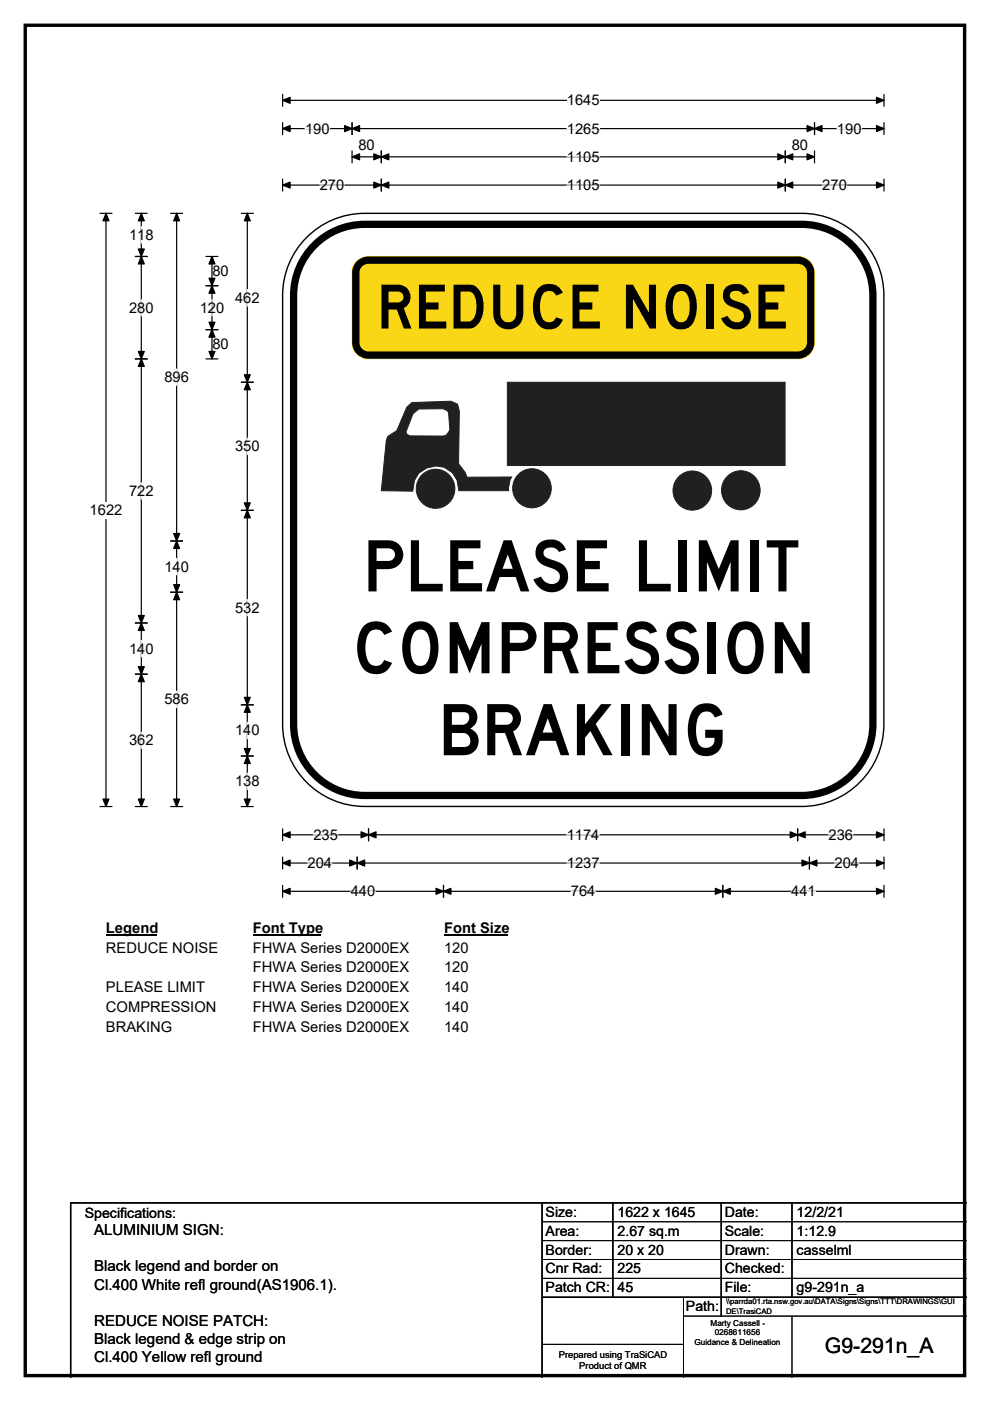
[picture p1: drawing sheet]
<svg xmlns="http://www.w3.org/2000/svg" width="210mm" height="297mm" viewBox="0 0 210 297" stroke-linecap="round" stroke-linejoin="round" font-family="sans-serif">
<path d="M5.4 5.4h199.2v286.3h-199.2z" fill="none" stroke="#000" stroke-width=".72"/>
<path d="M59.9 21.3h127.6M59.9 20v2.5M187.5 20v2.5" fill="none" stroke="#000" stroke-width=".25"/>
<path d="M59.9 21.3l1.6-.7v1.3zM185.9 20.6l1.6 .7-1.6 .6z" fill="#000" stroke="#000" stroke-width=".25"/>
<path d="M120.2 19.5h7v3.5h-7z" fill="#fff"/>
<g fill="none" stroke="#000" stroke-width=".25">
<path d="M59.9 27.3h127.6M59.9 26v2.5M59.9 38v2.5M59.9 39.2h127.6M74.7 26v2.5M74.7 32v2.5M74.7 33.3h98.1M80.9 32v2.5M80.9 38v2.5M166.6 32v2.5M166.6 38v2.5M172.8 26v2.5"/>
<path d="M172.8 32v2.5M187.5 26v2.5M187.5 38v2.5M21.2 45.2h2.5M22.5 45.2v125.8M21.2 171h2.5M59.9 175.7v2.6M59.9 177h127.6M78.2 175.7v2.6M169.2 175.7v2.6M187.5 175.7v2.6M59.9 181.7v2.6"/>
<path d="M59.9 187.7v2.5M59.9 183h127.6M59.9 189h127.6M75.8 181.7v2.6M94.1 187.7v2.5M153.3 187.7v2.5M171.7 181.7v2.6M187.5 181.7v2.6M187.5 187.7v2.5"/>
</g>
<g fill="#000" stroke="#000" stroke-width=".25">
<path d="M59.9 27.3l1.6-.7v1.3zM59.9 39.2l1.6-.6v1.3zM74.7 27.3l1.6-.7v1.3zM73.1 26.6l1.6 .7-1.6 .6zM74.7 33.3l1.6-.7v1.3zM80.9 33.3l1.6-.7v1.3zM79.3 32.6l1.6 .7-1.6 .6zM80.9 39.2l1.6-.6v1.3zM79.3 38.6l1.6 .6-1.6 .7zM165 32.6l1.6 .7-1.6 .6zM166.6 33.3l1.5-.7v1.3zM165 38.6l1.6 .6-1.6 .7z"/>
<path d="M166.6 39.2l1.5-.6v1.3zM171.2 26.6l1.6 .7-1.6 .6zM172.8 27.3l1.5-.7v1.3zM171.2 32.6l1.6 .7-1.6 .6zM185.9 26.6l1.6 .7-1.6 .6zM185.9 38.6l1.6 .6-1.6 .7zM22.5 45.2l.6 1.6h-1.3zM21.8 169.4h1.3l-.6 1.6zM59.9 177l1.6-.6v1.2zM78.2 177l1.6-.6v1.2zM76.6 176.4l1.6 .6-1.6 .6zM167.6 176.4l1.6 .6-1.6 .6z"/>
<path d="M169.2 177l1.6-.6v1.2zM185.9 176.4l1.6 .6-1.6 .6zM59.9 183l1.6-.6v1.2zM59.9 189l1.6-.7v1.3zM75.8 183l1.5-.6v1.2zM74.2 182.4l1.6 .6-1.6 .6zM94.1 189l1.6-.7v1.3zM92.5 188.3l1.6 .7-1.6 .6zM151.7 188.3l1.6 .7-1.6 .6zM153.3 189l1.6-.7v1.3zM170.1 182.4l1.6 .6-1.6 .6zM171.7 183l1.6-.6v1.2z"/>
<path d="M185.9 182.4l1.6 .6-1.6 .6zM185.9 188.3l1.6 .7-1.6 .6z"/>
</g>
<g fill="none" stroke="#fff" stroke-width=".25">
<path d="M64.7 27.3h5.2M67.8 39.2h5.2M120.2 27.3h7M120.2 33.3h7M120.2 39.2h7M174.4 39.2h5.2M177.5 27.3h5.2M66.5 177h5.2M120.2 177h6.9M175.7 177h5.2M65.2 183h5.2M74.4 189h5.2"/>
<path d="M120.2 183h7M121.1 189h5.2M167.8 189h5.2M177 183h5.2"/>
</g>
<path d="M19 106.4h7v3.5h-7z" fill="#fff"/>
<g fill="none" stroke="#000" stroke-width=".25">
<path d="M28.7 54.4h2.5M28.7 45.2h2.5M30 45.2v125.8M36.2 45.2h2.5M37.5 45.2v125.8M43.7 54.4h2.5M45 54.4v21.7M51.2 45.2h2.5M52.5 45.2v125.8M28.7 76.1h2.5M43.7 76.1h2.5M43.7 60.6h2.5"/>
<path d="M43.7 69.9h2.5M51.2 81h2.5M36.2 114.7h2.5M51.2 108.2h2.5M28.7 132.1h2.5M36.2 125.6h2.5M28.7 142.9h2.5M51.2 149.4h2.5M28.7 171h2.5M36.2 171h2.5M51.2 171h2.5M51.2 160.3h2.5"/>
</g>
<g fill="#000" stroke="#000" stroke-width=".25">
<path d="M30 54.4l.6 1.6h-1.3zM30 45.2l.6 1.6h-1.3zM29.3 52.8h1.3l-.6 1.6zM37.5 45.2l.6 1.6h-1.3zM45 54.4l.6 1.6h-1.3zM52.5 45.2l.6 1.6h-1.3zM29.3 74.5h1.3l-.6 1.6zM30 76.1l.6 1.6h-1.3zM45 60.6l.6 1.6h-1.3zM44.3 68.3h1.3l-.6 1.6zM44.3 59h1.3l-.6 1.6zM45 69.9l.6 1.6h-1.3z"/>
<path d="M44.3 74.5h1.3l-.6 1.6zM52.5 81l.6 1.6h-1.3zM51.8 79.5h1.3l-.6 1.5zM37.5 114.7l.6 1.6h-1.3zM36.8 113.1h1.3l-.6 1.6zM51.8 106.6h1.3l-.6 1.6zM52.5 108.2l.6 1.6h-1.3zM29.3 130.5h1.3l-.6 1.6zM30 132.1l.6 1.6h-1.3zM36.8 124h1.3l-.6 1.6zM37.5 125.6l.6 1.5h-1.3zM29.3 141.4h1.3l-.6 1.5z"/>
<path d="M30 142.9l.6 1.6h-1.3zM51.8 147.8h1.3l-.6 1.6zM52.5 149.4l.6 1.6h-1.3zM29.3 169.4h1.3l-.6 1.6zM36.8 169.4h1.3l-.6 1.6zM51.8 158.7h1.3l-.6 1.6zM52.5 160.3l.6 1.6h-1.3zM51.8 169.4h1.3l-.6 1.6z"/>
</g>
<g fill="none" stroke="#fff" stroke-width=".25">
<path d="M30 48v3.6M30 63.5v3.5M37.5 78.2v3.5M45 63.5v3.5M52.5 61.4v3.5M52.5 92.9v3.5M30 102.3v3.5M37.5 118.4v3.5M30 135.8v3.5M52.5 127.1v3.5M30 155.2v3.5M37.5 146.5v3.5"/>
<path d="M52.5 153.1v3.5M52.5 163.9v3.5"/>
</g>
<path d="M22.5 195h10.7v3.5h-10.7z" fill="#fff"/>
<path d="M22.5 198.3h10.7" fill="none" stroke="#000" stroke-width=".32"/>
<path d="M53.6 195h14.5v3.5h-14.5z" fill="#fff"/>
<path d="M53.6 198.3h14.5" fill="none" stroke="#000" stroke-width=".32"/>
<path d="M94.2 195h13.5v3.5h-13.5z" fill="#fff"/>
<path d="M94.2 198.3h13.5" fill="none" stroke="#000" stroke-width=".32"/>
<g fill="#fff">
<path d="M22.5 199.2h23.6v3.4h-23.6z"/>
<path d="M53.6 199.2h33.1v3.4h-33.1z"/>
<path d="M94.2 199.2h5.2v3.4h-5.2z"/>
<path d="M53.6 203.3h33.1v3.5h-33.1z"/>
<path d="M94.2 203.3h5.2v3.5h-5.2z"/>
<path d="M22.5 207.5h20.9v3.5h-20.9z"/>
<path d="M53.6 207.5h33.1v3.5h-33.1z"/>
<path d="M94.2 207.5h5.2v3.5h-5.2z"/>
<path d="M22.5 211.7h23.3v3.5h-23.3z"/>
<path d="M53.6 211.7h33.1v3.5h-33.1z"/>
<path d="M94.2 211.7h5.2v3.5h-5.2z"/>
<path d="M22.5 215.9h14v3.5h-14z"/>
<path d="M53.6 215.9h33.1v3.5h-33.1z"/>
<path d="M94.2 215.9h5.2v3.5h-5.2z"/>
</g>
<path d="M65.6 49.8a17.4 17.4 0 0 1 11.8-4.6h92.6a17.4 17.4 0 0 1 17.5 17.5v90.8a17.4 17.4 0 0 1-17.5 17.5h-92.6a17.4 17.4 0 0 1-17.5-17.5v-90.8a17.4 17.4 0 0 1 5.7-12.9z" fill-rule="evenodd" fill="#fff" stroke="#fff" stroke-width=".21"/>
<path d="M66.7 52a15.1 15.1 0 0 1 10.7-4.4h92.6a15.1 15.1 0 0 1 15.1 15.1v90.8a15.1 15.1 0 0 1-15.1 15.2h-92.6a15.1 15.1 0 0 1-15.1-15.2v-90.8a15.1 15.1 0 0 1 4.4-10.7zM76.1 56.2a2.71 2.71 0 0 1 2.1-1h91a2.71 2.71 0 0 1 2.8 2.6v14.8a2.73 2.73 0 0 1-2.8 2.7h-91a2.71 2.71 0 0 1-2.7-2.7v-14.8v-.6z" fill="none" stroke="#000" stroke-width="1.5"/>
<path d="M65.6 49.8a17.4 17.4 0 0 1 11.8-4.6h92.6a17.4 17.4 0 0 1 17.5 17.5v90.8a17.4 17.4 0 0 1-17.5 17.5h-92.6a17.4 17.4 0 0 1-17.5-17.5v-90.8a17.4 17.4 0 0 1 5.7-12.9zM115 255v37M130 255v20M153 255v24M168 255v20M205 255h-190v37M115 275h90" fill="none" stroke="#000" stroke-width=".3"/>
<g fill="#221f20" stroke="#221f20" stroke-width=".21">
<path d="M86.3 86.3l1.1-1 8.3-.2 1.3 .6 .4 1.5-.1 11.1 1.3 1.8 .5 1.1 9.4-.1-.3 .6-.4 1.9 .1 .4h-10.6a4.9 4.9 0 0 0-4.9-5.2 4.9 4.9 0 0 0-4.9 5.3l-6.6-.1 1-10.6 .4-.9 1.9-1.2zM87.6 87.8l1.2-1.1h5.1l1 .4 .2 .4 .3 3.7-.7 1.1-.7 .2-7.1-.1-.7-.4-.1-.4z" fill-rule="evenodd"/>
<path d="M107.6 81h58.9v17.7h-58.9z" fill-rule="evenodd"/>
<circle cx="92.4" cy="103.7" r="4.1"/>
<circle cx="112.8" cy="103.6" r="4.1"/>
<circle cx="146.8" cy="104" r="4.1"/>
<circle cx="157.1" cy="104" r="4.1"/>
</g>
<path d="M75.7 55.4a3.5 3.5 0 0 1 2.4-1h91.1a3.5 3.5 0 0 1 3.5 3.4v14.8a3.5 3.5 0 0 1-3.5 3.5h-91.1a3.5 3.5 0 0 1-3.4-3.5v-14.8a3.5 3.5 0 0 1 1-2.4z" fill-rule="evenodd" fill="#fad716" stroke="#fad716" stroke-width=".21"/>
<path d="M115 259h90M115 263h90M115 267h90M115 271h90M145 279h60M145 275v17M168 279v13M115 285h30" fill="none" stroke="#000" stroke-width=".21"/>
<g font-size="15">
<text x="76.9" y="125.4">PLEASE LIMIT</text>
<text x="74.7" y="142.7">COMPRESSION</text>
<text x="92.8" y="160.1">BRAKING</text>
</g>
<text font-size="13" x="79.8" y="69.7">REDUCE NOISE</text>
<text font-size="4.5" x="175" y="286.9">G9-291n_A</text>
<g font-size="3.2">
<text x="20" y="261.9">ALUMINIUM SIGN:</text>
<text x="20" y="269.6">Black legend and border on</text>
<text x="20" y="273.4">Cl.400 White refl ground(AS1906.1).</text>
<text x="20" y="281.1">REDUCE NOISE PATCH:</text>
<text x="20" y="284.9">Black legend &amp; edge strip on</text>
<text x="20" y="288.7">Cl.400 Yellow refl ground</text>
</g>
<g font-size="3.1">
<text x="120.2" y="22.3">1645</text>
<text x="64.7" y="28.3">190</text>
<text x="120.2" y="28.3">1265</text>
<text x="177.5" y="28.3">190</text>
<text x="76" y="31.9">80</text>
<text x="120.2" y="34.3">1105</text>
<text x="167.9" y="31.9">80</text>
<text x="67.8" y="40.3">270</text>
<text x="120.2" y="40.3">1105</text>
<text x="174.4" y="40.3">270</text>
<text x="27.4" y="50.8">118</text>
<text x="45.1" y="58.5">80</text>
<text x="49.8" y="64.2">462</text>
<text x="27.4" y="66.3">280</text>
<text x="42.4" y="66.3">120</text>
<text x="45.1" y="74">80</text>
<text x="34.9" y="81">896</text>
<text x="49.8" y="95.7">350</text>
<text x="27.4" y="105.1">722</text>
<text x="19" y="109.2">1622</text>
<text x="34.9" y="121.2">140</text>
<text x="49.8" y="129.9">532</text>
<text x="27.4" y="138.6">140</text>
<text x="34.9" y="149.3">586</text>
<text x="49.8" y="155.9">140</text>
<text x="27.4" y="158">362</text>
<text x="49.8" y="166.7">138</text>
<text x="66.5" y="178.1">235</text>
<text x="120.2" y="178.1">1174</text>
<text x="175.7" y="178.1">236</text>
<text x="65.2" y="184">204</text>
<text x="120.2" y="184">1237</text>
<text x="177" y="184">204</text>
<text x="74.4" y="190">440</text>
<text x="121.1" y="190">764</text>
<text x="167.8" y="190">441</text>
<text x="22.5" y="197.8">Legend</text>
<text x="53.6" y="197.8">Font Type</text>
<text x="94.2" y="197.8">Font Size</text>
<text x="22.5" y="202">REDUCE NOISE</text>
<text x="53.6" y="202">FHWA Series D2000EX</text>
<text x="94.2" y="202">120</text>
<text x="53.6" y="206.1">FHWA Series D2000EX</text>
<text x="94.2" y="206.1">120</text>
<text x="22.5" y="210.3">PLEASE LIMIT</text>
<text x="22.5" y="214.5">COMPRESSION</text>
<text x="53.6" y="210.3">FHWA Series D2000EX</text>
<text x="53.6" y="214.5">FHWA Series D2000EX</text>
<text x="94.2" y="210.3">140</text>
<text x="94.2" y="214.5">140</text>
<text x="22.5" y="218.7">BRAKING</text>
<text x="53.6" y="218.7">FHWA Series D2000EX</text>
<text x="94.2" y="218.7">140</text>
</g>
<g font-size="3">
<text x="115.7" y="258">Size:</text>
<text x="131" y="258">1622 x 1645</text>
<text x="153.7" y="258">Date:</text>
<text x="169" y="258">12/2/21</text>
<text x="18" y="258.2">Specifications:</text>
<text x="115.7" y="262">Area:</text>
<text x="131" y="262">2.67 sq.m</text>
<text x="153.7" y="262">Scale:</text>
<text x="169" y="262">1:12.9</text>
<text x="115.7" y="266">Border:</text>
<text x="115.7" y="270">Cnr Rad:</text>
<text x="131" y="266">20 x 20</text>
<text x="131" y="270">225</text>
<text x="153.7" y="266">Drawn:</text>
<text x="153.7" y="270">Checked:</text>
<text x="169" y="266">casselml</text>
<text x="115.7" y="274">Patch CR:</text>
<text x="131" y="274">45</text>
<text x="153.7" y="274">File:</text>
<text x="169" y="274">g9-291n_a</text>
<text x="145.5" y="278">Path:</text>
</g>
<g font-size="2">
<text x="118.5" y="287.8">Prepared using TraSiCAD</text>
<text x="122.9" y="290.2">Product of QMR</text>
</g>
<g font-size="1.7">
<text x="150.7" y="281.1">Marty Cassell -</text>
<text x="147.3" y="285.2">Guidance &amp; Delineation</text>
<text x="151.6" y="283.1">0268611656</text>
</g>
<g font-size="1.6">
<text x="154" y="276.6">\\parrda01.rta.nsw.gov.au\DATA\Signs\Signs\TTT\DRAWINGS\GUI</text>
<text x="154" y="278.5">DE\TrasiCAD</text>
</g>
</svg>
